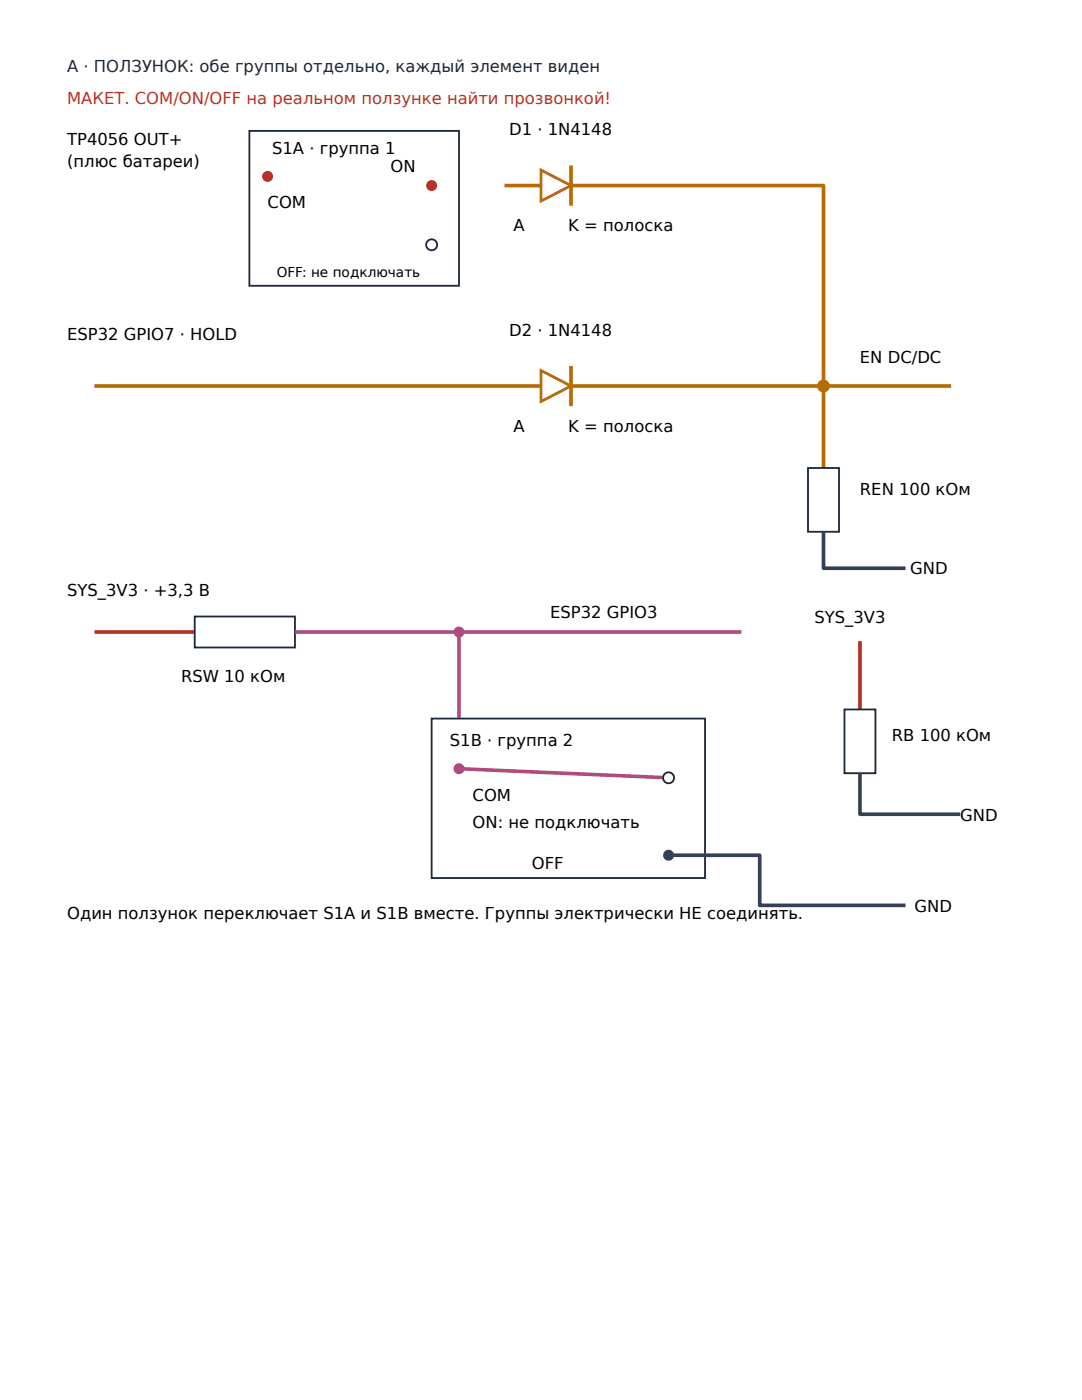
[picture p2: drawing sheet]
<svg xmlns="http://www.w3.org/2000/svg" width="216mm" height="279mm" viewBox="0 0 216 279" stroke-linecap="round" stroke-linejoin="round" font-family="sans-serif">
<path d="M49.8 26.1h41.8v30.9h-41.8z" fill="none" stroke="#1c293a" stroke-width=".36"/>
<g fill="#b83026">
<circle cx="53.4" cy="35.2" r="1.09"/>
<circle cx="86.1" cy="37" r="1.09"/>
</g>
<circle cx="86.1" cy="48.9" r="1.09" fill="#fff"/>
<circle cx="86.1" cy="48.9" r="1.09" fill="none" stroke="#1c293a" stroke-width=".36"/>
<path d="M100.7 37h7.3M114 37h50.3v40h25.5" fill="none" stroke="#b66b05" stroke-width=".73" stroke-linecap="butt"/>
<path d="M108 33.9l6 3.1-6 3.1z" fill="#fff"/>
<path d="M108 33.9l6 3.1-6 3.1z" fill="none" stroke="#b66b05" stroke-width=".55"/>
<path d="M114 33v8M18.8 77h89.2M114 77h50.3" fill="none" stroke="#b66b05" stroke-width=".73" stroke-linecap="butt"/>
<path d="M108 73.9l6 3.1-6 3.1z" fill="#fff"/>
<path d="M108 73.9l6 3.1-6 3.1z" fill="none" stroke="#b66b05" stroke-width=".55"/>
<path d="M114 73v8" fill="none" stroke="#b66b05" stroke-width=".73" stroke-linecap="butt"/>
<circle cx="164.3" cy="77" r="1.27" fill="#b66b05"/>
<path d="M164.3 77v16.4" fill="none" stroke="#b66b05" stroke-width=".73" stroke-linecap="butt"/>
<path d="M161.2 93.4h6.2v12.7h-6.2z" fill="#fff"/>
<path d="M161.2 93.4h6.2v12.7h-6.2z" fill="none" stroke="#1c293a" stroke-width=".36"/>
<path d="M164.3 106.1v7.3h16.4" fill="none" stroke="#344054" stroke-width=".73" stroke-linecap="butt"/>
<path d="M18.8 126.1h20.1" fill="none" stroke="#b83026" stroke-width=".73" stroke-linecap="butt"/>
<path d="M38.9 123h20v6.2h-20z" fill="#fff"/>
<path d="M38.9 123h20v6.2h-20z" fill="none" stroke="#1c293a" stroke-width=".36"/>
<path d="M58.9 126.1h32.7v27.3M91.6 126.1h56.4" fill="none" stroke="#b04b80" stroke-width=".73" stroke-linecap="butt"/>
<circle cx="91.6" cy="126.1" r="1.09" fill="#b04b80"/>
<path d="M86.1 143.4h54.6v31.8h-54.6z" fill="#fff"/>
<path d="M86.1 143.4h54.6v31.8h-54.6z" fill="none" stroke="#1c293a" stroke-width=".36"/>
<path d="M91.6 153.4l41.8 1.8" fill="none" stroke="#b04b80" stroke-width=".73" stroke-linecap="butt"/>
<circle cx="91.6" cy="153.4" r="1.09" fill="#b04b80"/>
<circle cx="133.4" cy="155.2" r="1.09" fill="#fff"/>
<circle cx="133.4" cy="155.2" r="1.09" fill="none" stroke="#1c293a" stroke-width=".36"/>
<circle cx="133.4" cy="170.7" r="1.09" fill="#344054"/>
<path d="M133.4 170.7h18.2v10h29.1" fill="none" stroke="#344054" stroke-width=".73" stroke-linecap="butt"/>
<path d="M171.6 128v13.6" fill="none" stroke="#b83026" stroke-width=".73" stroke-linecap="butt"/>
<path d="M168.5 141.6h6.2v12.7h-6.2z" fill="#fff"/>
<path d="M168.5 141.6h6.2v12.7h-6.2z" fill="none" stroke="#1c293a" stroke-width=".36"/>
<path d="M171.6 154.3v8.2h20" fill="none" stroke="#344054" stroke-width=".73" stroke-linecap="butt"/>
<text font-size="3.3" fill="#1c293a" x="13.4" y="14.3">А · ПОЛЗУНОК: обе группы отдельно, каждый элемент виден</text>
<text font-size="3.3" fill="#bd2d29" x="13.4" y="20.7">МАКЕТ. COM/ON/OFF на реальном ползунке найти прозвонкой!</text>
<g font-size="3.3">
<text x="13.4" y="28.8">TP4056 OUT+</text>
<text x="101.6" y="27">D1 · 1N4148</text>
<text x="13.4" y="33.4">(плюс батареи)</text>
<text x="54.3" y="30.7">S1A · группа 1</text>
<text x="77.9" y="34.3">ON</text>
<text x="53.4" y="41.6">COM</text>
<text x="102.5" y="46.1">A</text>
<text x="113.4" y="46.1">K = полоска</text>
<text x="13.4" y="67.9">ESP32 GPIO7 · HOLD</text>
<text x="101.6" y="67">D2 · 1N4148</text>
<text x="171.6" y="72.5">EN DC/DC</text>
<text x="102.5" y="86.1">A</text>
<text x="113.4" y="86.1">K = полоска</text>
<text x="171.6" y="98.9">REN 100 кОм</text>
<text x="13.4" y="118.9">SYS_3V3 · +3,3 В</text>
<text x="181.6" y="114.5">GND</text>
<text x="109.8" y="123.4">ESP32 GPIO3</text>
<text x="162.5" y="124.3">SYS_3V3</text>
<text x="36.1" y="136.1">RSW 10 кОм</text>
<text x="89.8" y="148.9">S</text>
<text x="91.8" y="148.9">1B · группа 2</text>
<text x="178" y="148">RB 100 кОм</text>
<text x="94.3" y="159.8">COM</text>
<text x="94.3" y="165.2">ON: не подключать</text>
<text x="191.6" y="163.8">GND</text>
<text x="106.1" y="173.4">OFF</text>
<text x="13.4" y="183.4">Один ползунок переключает S1A и S1B вместе. Группы электрически НЕ соединять.</text>
<text x="182.5" y="182">GND</text>
</g>
<text font-size="2.7" x="55.2" y="55.2">OFF: не подключать</text>
</svg>
